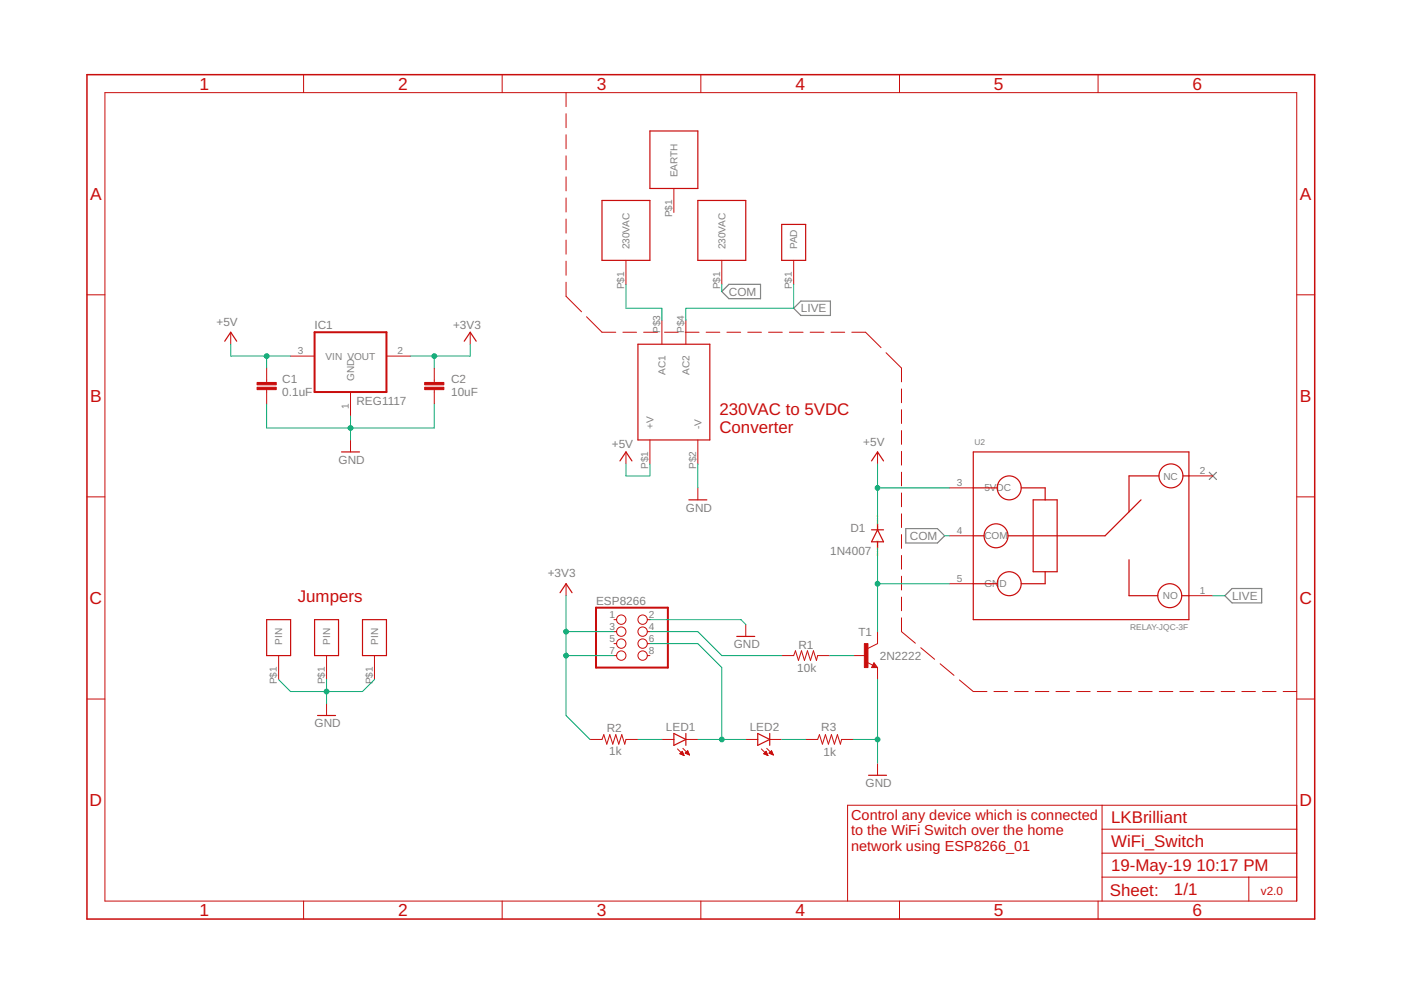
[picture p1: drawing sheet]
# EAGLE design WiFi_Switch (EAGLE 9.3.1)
The Schematis for the WiFi Switch project.

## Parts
C1  0.1uF  C-EUC0805  [C0805]
C2  10uF  C-EUC0805  [C0805]
D1  1N4007  DIODE-DO214AC  [DO214AC]
ESP8266  PINHD-2X4  [2X04]
GND  1-PIN  [1-PIN]
IC1  REG1117  [SOT223]
L  230VAC_PAD  [11X9_SMD_PAD]
LED1  LEDCHIPLED_0603  [CHIPLED_0603]
LED2  LEDCHIPLED_0603  [CHIPLED_0603]
N  230VAC_PAD  [11X9_SMD_PAD]
R1  10k  R-US_R0805  [R0805]
R2  1k  R-US_R0805  [R0805]
R3  1k  R-US_R0805  [R0805]
T1  2N2222  -NPN-SOT23-EBC  [SOT23-EBC]
U1  230VAC/5VDC_CONVERTER  [REG_BLOCK]
U2  RELAY-JQC-3F  [JQC-3F]
U$1  1-PIN  [1-PIN]
U$4  EARTH_PAD  [17X8_PAD]
U$5  EXT_PAD  [4X2_PAD]
U$6  1-PIN  [1-PIN]

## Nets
+3V3: C2.1 ESP8266.3 ESP8266.7 IC1.2(VOUT) R2.1
+5V: C1.1 D1.C IC1.3(VIN) U1.P$1(+V) U2.3(5VDC)
COM: L.P$1(230VAC) U2.4(COM)
GND: C1.2 C2.2 ESP8266.2 GND.P$1(PIN) IC1.1(GND) R3.2 T1.E U1.P$2(-V) U$1.P$1(PIN) U$6.P$1(PIN)
LIVE: U1.P$4(AC2) U2.1(NO) U$5.P$1(PAD)
N$1: LED1.A R2.2
N$2: N.P$1(230VAC) U1.P$3(AC1)
N$5: D1.A T1.C U2.5(GND)
N$6: LED2.C R3.1
N$7: R1.2 T1.B
N$8: ESP8266.6 LED1.C LED2.A
SIGNAL: ESP8266.4 R1.1
Unconnected: ESP8266.1 ESP8266.5 ESP8266.8 U2.2(NC) U$4.P$1(EARTH)

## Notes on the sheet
- 230VAC to 5VDC 
  Converter
- Jumpers
- LKBrilliant
- Control any device which is connected 
  to the WiFi Switch over the home 
  network using ESP8266_01
- v2.0
